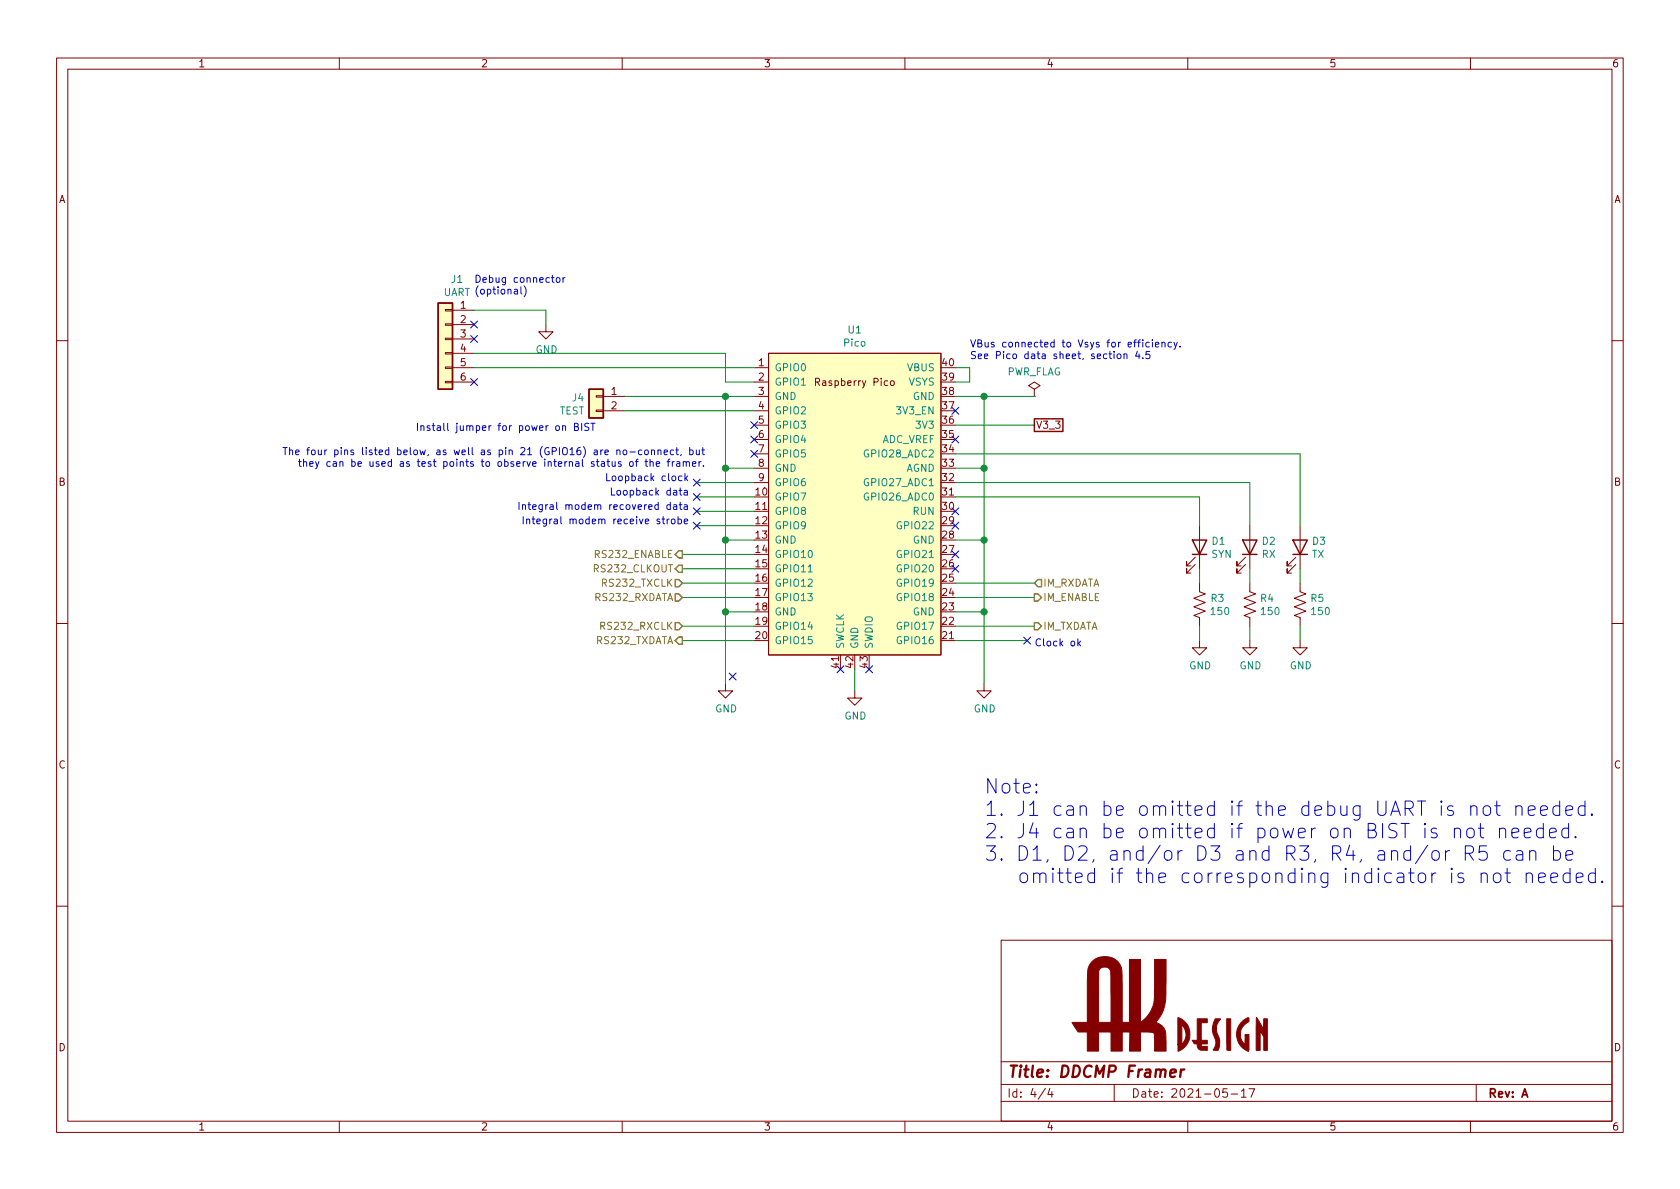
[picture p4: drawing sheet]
EESchema Schematic File Version 4
EELAYER 30 0
EELAYER END
$Descr A4 11693 8268
encoding utf-8
Sheet 4 4
Title "DDCMP Framer"
Date "2021-05-17"
Rev "A"
Comp "AK Design"
Comment1 "Copyright © 2021 by Paul Koning, NI1D"
Comment2 ""
Comment3 ""
Comment4 ""
$EndDescr
Wire Wire Line
	5250 2750 5050 2750
Wire Wire Line
	5050 2750 5050 3250
$Comp
L power:GND #PWR0101
U 1 1
P 5050 4750
F 0 "#PWR0101" H 5050 4500 50  0001 C CNN
F 1 "GND" H 5055 4577 50  0000 C CNN
F 2 "" H 5050 4750 50  0001 C CNN
F 3 "" H 5050 4750 50  0001 C CNN
	1    5050 4750
	1    0    0    -1  
$EndComp
$Comp
L power:GND #PWR0102
U 1 1
P 6850 4750
F 0 "#PWR0102" H 6850 4500 50  0001 C CNN
F 1 "GND" H 6855 4577 50  0000 C CNN
F 2 "" H 6850 4750 50  0001 C CNN
F 3 "" H 6850 4750 50  0001 C CNN
	1    6850 4750
	1    0    0    -1  
$EndComp
Wire Wire Line
	6650 3250 6850 3250
Wire Wire Line
	6850 3250 6850 3750
Wire Wire Line
	6650 3750 6850 3750
Connection ~ 6850 3750
Wire Wire Line
	6850 3750 6850 4250
Wire Wire Line
	6650 4250 6850 4250
Connection ~ 6850 4250
Wire Wire Line
	6850 4250 6850 4750
Wire Wire Line
	5250 3250 5050 3250
Connection ~ 5050 3250
Wire Wire Line
	5050 3250 5050 3750
Wire Wire Line
	5250 3750 5050 3750
Connection ~ 5050 3750
Wire Wire Line
	5050 3750 5050 4250
Wire Wire Line
	5250 4250 5050 4250
Connection ~ 5050 4250
Wire Wire Line
	5050 4250 5050 4750
Text GLabel 7200 2950 2    50   UnSpc ~ 0
V3_3
$Comp
L power:GND #PWR0103
U 1 1
P 5950 4800
F 0 "#PWR0103" H 5950 4550 50  0001 C CNN
F 1 "GND" H 5955 4627 50  0000 C CNN
F 2 "" H 5950 4800 50  0001 C CNN
F 3 "" H 5950 4800 50  0001 C CNN
	1    5950 4800
	1    0    0    -1  
$EndComp
Wire Wire Line
	5950 4800 5950 4650
$Comp
L Connector_Generic:Conn_01x06 J1
U 1 1
P 3100 2350
F 0 "J1" H 3018 2767 50  0000 C CNN
F 1 "UART" H 3018 2676 50  0000 C CNN
F 2 "ddcmp_parts:Pin_Header_Straight_1x06_Pitch2.54mm" H 3100 2350 50  0001 C CNN
F 3 "https://cdn.harwin.com/pdfs/C001XX_M20_Series_Connectors.pdf" H 3100 2350 50  0001 C CNN
F 4 "952-2269-ND" H 3100 2350 50  0001 C CNN "Digikey part"
F 5 "Harwin Inc." H 3100 2350 50  0001 C CNN "Vendor"
F 6 "M20-9990645" H 3100 2350 50  0001 C CNN "Vendor part"
	1    3100 2350
	-1   0    0    -1  
$EndComp
Wire Wire Line
	5050 2450 5050 2650
Wire Wire Line
	5050 2650 5250 2650
Text Notes 3300 2050 0    50   ~ 0
Debug connector\n(optional)
Wire Wire Line
	3300 2450 5050 2450
Wire Wire Line
	3300 2550 5250 2550
$Comp
L power:GND #PWR0108
U 1 1
P 3800 2250
F 0 "#PWR0108" H 3800 2000 50  0001 C CNN
F 1 "GND" H 3805 2077 50  0000 C CNN
F 2 "" H 3800 2250 50  0001 C CNN
F 3 "" H 3800 2250 50  0001 C CNN
	1    3800 2250
	1    0    0    -1  
$EndComp
Wire Wire Line
	3800 2250 3800 2150
Wire Wire Line
	3800 2150 3300 2150
$Comp
L Device:LED D1
U 1 1
P 8350 3800
F 0 "D1" V 8389 3880 50  0000 L CNN
F 1 "SYN" V 8298 3880 50  0000 L CNN
F 2 "ddcmp_parts:LED_D3.0mm" H 8350 3800 50  0001 C CNN
F 3 "https://www.sunledusa.com/products/spec/XLUG34D.pdf" H 8350 3800 50  0001 C CNN
F 4 "1497-1490-ND" H 8350 3800 50  0001 C CNN "Digikey part"
F 5 "SunLED" H 8350 3800 50  0001 C CNN "Vendor"
F 6 "XLUG34D" H 8350 3800 50  0001 C CNN "Vendor part"
	1    8350 3800
	0    1    -1   0   
$EndComp
$Comp
L Device:LED D2
U 1 1
P 8700 3800
F 0 "D2" V 8739 3880 50  0000 L CNN
F 1 "RX" V 8648 3880 50  0000 L CNN
F 2 "ddcmp_parts:LED_D3.0mm" H 8700 3800 50  0001 C CNN
F 3 "https://www.sunledusa.com/products/spec/XLUY34D.pdf" H 8700 3800 50  0001 C CNN
F 4 "1497-1492-ND" H 8700 3800 50  0001 C CNN "Digikey part"
F 5 "SunLED" H 8700 3800 50  0001 C CNN "Vendor"
F 6 "XLUY34D" H 8700 3800 50  0001 C CNN "Vendor part"
	1    8700 3800
	0    1    -1   0   
$EndComp
$Comp
L Device:LED D3
U 1 1
P 9050 3800
F 0 "D3" V 9089 3880 50  0000 L CNN
F 1 "TX" V 8998 3880 50  0000 L CNN
F 2 "ddcmp_parts:LED_D3.0mm" H 9050 3800 50  0001 C CNN
F 3 "https://www.sunledusa.com/products/spec/XLUR34D.pdf" H 9050 3800 50  0001 C CNN
F 4 "1497-1491-ND" H 9050 3800 50  0001 C CNN "Digikey part"
F 5 "SunLED" H 9050 3800 50  0001 C CNN "Vendor"
F 6 "XLUR34D" H 9050 3800 50  0001 C CNN "Vendor part"
	1    9050 3800
	0    1    -1   0   
$EndComp
$Comp
L ddcmp_symbols:R_US R3
U 1 1
P 8350 4200
F 0 "R3" H 8418 4246 50  0000 L CNN
F 1 "150" H 8418 4155 50  0000 L CNN
F 2 "ddcmp_parts:R_Axial_DIN0207_L6.3mm_D2.5mm_P10.16mm_Horizontal" V 8390 4190 50  0001 C CNN
F 3 "https://www.yageo.com/upload/media/product/products/datasheet/lr/Yageo_LR_CFR_1.pdf" H 8350 4200 50  0001 C CNN
F 4 "150QBK-ND" H 8350 4200 50  0001 C CNN "Digikey part"
F 5 "Yageo" H 8350 4200 50  0001 C CNN "Vendor"
F 6 "CFR-25JB-52-150R" H 8350 4200 50  0001 C CNN "Vendor part"
	1    8350 4200
	1    0    0    -1  
$EndComp
$Comp
L ddcmp_symbols:R_US R4
U 1 1
P 8700 4200
F 0 "R4" H 8768 4246 50  0000 L CNN
F 1 "150" H 8768 4155 50  0000 L CNN
F 2 "ddcmp_parts:R_Axial_DIN0207_L6.3mm_D2.5mm_P10.16mm_Horizontal" V 8740 4190 50  0001 C CNN
F 3 "https://www.yageo.com/upload/media/product/products/datasheet/lr/Yageo_LR_CFR_1.pdf" H 8700 4200 50  0001 C CNN
F 4 "150QBK-ND" H 8700 4200 50  0001 C CNN "Digikey part"
F 5 "Yageo" H 8700 4200 50  0001 C CNN "Vendor"
F 6 "CFR-25JB-52-150R" H 8700 4200 50  0001 C CNN "Vendor part"
	1    8700 4200
	1    0    0    -1  
$EndComp
$Comp
L ddcmp_symbols:R_US R5
U 1 1
P 9050 4200
F 0 "R5" H 9118 4246 50  0000 L CNN
F 1 "150" H 9118 4155 50  0000 L CNN
F 2 "ddcmp_parts:R_Axial_DIN0207_L6.3mm_D2.5mm_P10.16mm_Horizontal" V 9090 4190 50  0001 C CNN
F 3 "https://www.yageo.com/upload/media/product/products/datasheet/lr/Yageo_LR_CFR_1.pdf" H 9050 4200 50  0001 C CNN
F 4 "150QBK-ND" H 9050 4200 50  0001 C CNN "Digikey part"
F 5 "Yageo" H 9050 4200 50  0001 C CNN "Vendor"
F 6 "CFR-25JB-52-150R" H 9050 4200 50  0001 C CNN "Vendor part"
	1    9050 4200
	1    0    0    -1  
$EndComp
$Comp
L power:GND #PWR0111
U 1 1
P 8350 4450
F 0 "#PWR0111" H 8350 4200 50  0001 C CNN
F 1 "GND" H 8355 4277 50  0000 C CNN
F 2 "" H 8350 4450 50  0001 C CNN
F 3 "" H 8350 4450 50  0001 C CNN
	1    8350 4450
	1    0    0    -1  
$EndComp
$Comp
L power:GND #PWR0112
U 1 1
P 8700 4450
F 0 "#PWR0112" H 8700 4200 50  0001 C CNN
F 1 "GND" H 8705 4277 50  0000 C CNN
F 2 "" H 8700 4450 50  0001 C CNN
F 3 "" H 8700 4450 50  0001 C CNN
	1    8700 4450
	1    0    0    -1  
$EndComp
$Comp
L power:GND #PWR0113
U 1 1
P 9050 4450
F 0 "#PWR0113" H 9050 4200 50  0001 C CNN
F 1 "GND" H 9055 4277 50  0000 C CNN
F 2 "" H 9050 4450 50  0001 C CNN
F 3 "" H 9050 4450 50  0001 C CNN
	1    9050 4450
	1    0    0    -1  
$EndComp
Wire Wire Line
	9050 4450 9050 4350
Wire Wire Line
	8700 4450 8700 4350
Wire Wire Line
	8350 4450 8350 4350
Wire Wire Line
	8350 4050 8350 3950
Wire Wire Line
	8700 4050 8700 3950
Wire Wire Line
	9050 4050 9050 3950
Wire Wire Line
	6650 4350 7200 4350
Wire Wire Line
	6650 4150 7200 4150
Wire Wire Line
	5250 3850 4750 3850
Wire Wire Line
	5250 3950 4750 3950
Wire Wire Line
	5250 4050 4750 4050
Wire Wire Line
	5250 4150 4750 4150
Wire Wire Line
	5250 4350 4750 4350
Wire Wire Line
	5250 4450 4750 4450
Text HLabel 7200 4150 2    50   Output ~ 0
IM_ENABLE
Text HLabel 7200 4350 2    50   Output ~ 0
IM_TXDATA
Text HLabel 7200 4050 2    50   Input ~ 0
IM_RXDATA
Text HLabel 4750 3850 0    50   Output ~ 0
RS232_ENABLE
Text HLabel 4750 3950 0    50   Output ~ 0
RS232_CLKOUT
Text HLabel 4750 4050 0    50   Input ~ 0
RS232_TXCLK
Text HLabel 4750 4150 0    50   Input ~ 0
RS232_RXDATA
Text HLabel 4750 4350 0    50   Input ~ 0
RS232_RXCLK
Text HLabel 4750 4450 0    50   Output ~ 0
RS232_TXDATA
$Comp
L Connector_Generic:Conn_01x02 J4
U 1 1
P 4150 2750
F 0 "J4" H 4230 2742 50  0000 L CNN
F 1 "TEST" H 4230 2651 50  0000 L CNN
F 2 "ddcmp_parts:Pin_Header_Straight_1x02_Pitch2.54mm" H 4150 2750 50  0001 C CNN
F 3 "https://cdn.harwin.com/pdfs/C001XX_M20_Series_Connectors.pdf" H 4150 2750 50  0001 C CNN
F 4 "952-2261-ND" H 4150 2750 50  0001 C CNN "Digikey part"
F 5 "Harwin Inc." H 4150 2750 50  0001 C CNN "Vendor"
F 6 "M20-9990245" H 4150 2750 50  0001 C CNN "Vendor part"
	1    4150 2750
	-1   0    0    -1  
$EndComp
NoConn ~ 3300 2250
NoConn ~ 3300 2350
NoConn ~ 3300 2650
NoConn ~ 5250 3150
NoConn ~ 6650 2850
NoConn ~ 6650 3050
NoConn ~ 6650 3550
NoConn ~ 5100 4700
NoConn ~ 5850 4650
NoConn ~ 6050 4650
$Comp
L ddcmp_symbols:Raspberry_Pico U?
U 1 1
P 5950 3500
AR Path="/60A47CFF" Ref="U?"  Part="1" 
AR Path="/60A46E24/60A47CFF" Ref="U1"  Part="1" 
F 0 "U1" H 5950 4715 50  0000 C CNN
F 1 "Pico" H 5950 4624 50  0000 C CNN
F 2 "ddcmp_parts:RPi_Pico_SMD_TH" V 5950 3500 50  0001 C CNN
F 3 "https://datasheets.raspberrypi.org/pico/pico-datasheet.pdf" H 5950 3500 50  0001 C CNN
F 4 "2648-SC0915CT-ND " H 5950 3500 50  0001 C CNN "Digikey part"
F 5 "Raspberry Pi" H 5950 3500 50  0001 C CNN "Vendor"
F 6 "SC0915" H 5950 3500 50  0001 C CNN "Vendor part"
	1    5950 3500
	1    0    0    -1  
$EndComp
Wire Wire Line
	6650 2950 7200 2950
Wire Wire Line
	7200 4050 6650 4050
Wire Wire Line
	5050 2750 4350 2750
Connection ~ 5050 2750
Wire Wire Line
	4350 2850 5250 2850
Wire Wire Line
	6650 3450 8350 3450
Wire Wire Line
	8350 3450 8350 3650
Wire Wire Line
	8700 3650 8700 3350
Wire Wire Line
	8700 3350 6650 3350
Wire Wire Line
	6650 3150 9050 3150
Wire Wire Line
	9050 3150 9050 3650
NoConn ~ 5250 3050
NoConn ~ 5250 2950
NoConn ~ 6650 3650
NoConn ~ 6650 3850
Wire Wire Line
	6650 2750 6850 2750
$Comp
L power:PWR_FLAG #FLG0101
U 1 1
P 7200 2750
F 0 "#FLG0101" H 7200 2825 50  0001 C CNN
F 1 "PWR_FLAG" H 7200 2923 50  0000 C CNN
F 2 "" H 7200 2750 50  0001 C CNN
F 3 "~" H 7200 2750 50  0001 C CNN
	1    7200 2750
	1    0    0    -1  
$EndComp
Wire Wire Line
	6850 3250 6850 2750
Connection ~ 6850 3250
Connection ~ 6850 2750
Wire Wire Line
	6850 2750 7200 2750
Wire Wire Line
	6650 2550 6750 2550
Wire Wire Line
	6750 2550 6750 2650
Wire Wire Line
	6750 2650 6650 2650
Text Notes 6750 2500 0    50   ~ 0
VBus connected to Vsys for efficiency.\nSee Pico data sheet, section 4.5
Wire Wire Line
	4850 3350 5250 3350
Wire Wire Line
	4850 3450 5250 3450
Wire Wire Line
	4850 3550 5250 3550
NoConn ~ 4850 3350
NoConn ~ 4850 3450
NoConn ~ 4850 3550
Text Notes 4800 3350 2    50   ~ 0
Loopback clock
Text Notes 4800 3450 2    50   ~ 0
Loopback data
Text Notes 4800 3550 2    50   ~ 0
Integral modem recovered data
Text Notes 4150 3000 2    50   ~ 0
Install jumper for power on BIST
Wire Wire Line
	5250 3650 4850 3650
NoConn ~ 4850 3650
Text Notes 4800 3650 2    50   ~ 0
Integral modem receive strobe
Text Notes 4950 3250 2    50   ~ 0
The four pins listed below, as well as pin 21 (GPIO16) are no-connect, but \nthey can be used as test points to observe internal status of the framer. 
Text Notes 6850 6150 0    100  ~ 0
Note:\n1. J1 can be omitted if the debug UART is not needed.\n2. J4 can be omitted if power on BIST is not needed.\n3. D1, D2, and/or D3 and R3, R4, and/or R5 can be\n   omitted if the corresponding indicator is not needed.
Wire Wire Line
	6650 4450 7150 4450
NoConn ~ 7150 4450
Text Notes 7200 4500 0    50   ~ 0
Clock ok
NoConn ~ 6650 3950
$EndSCHEMATC
